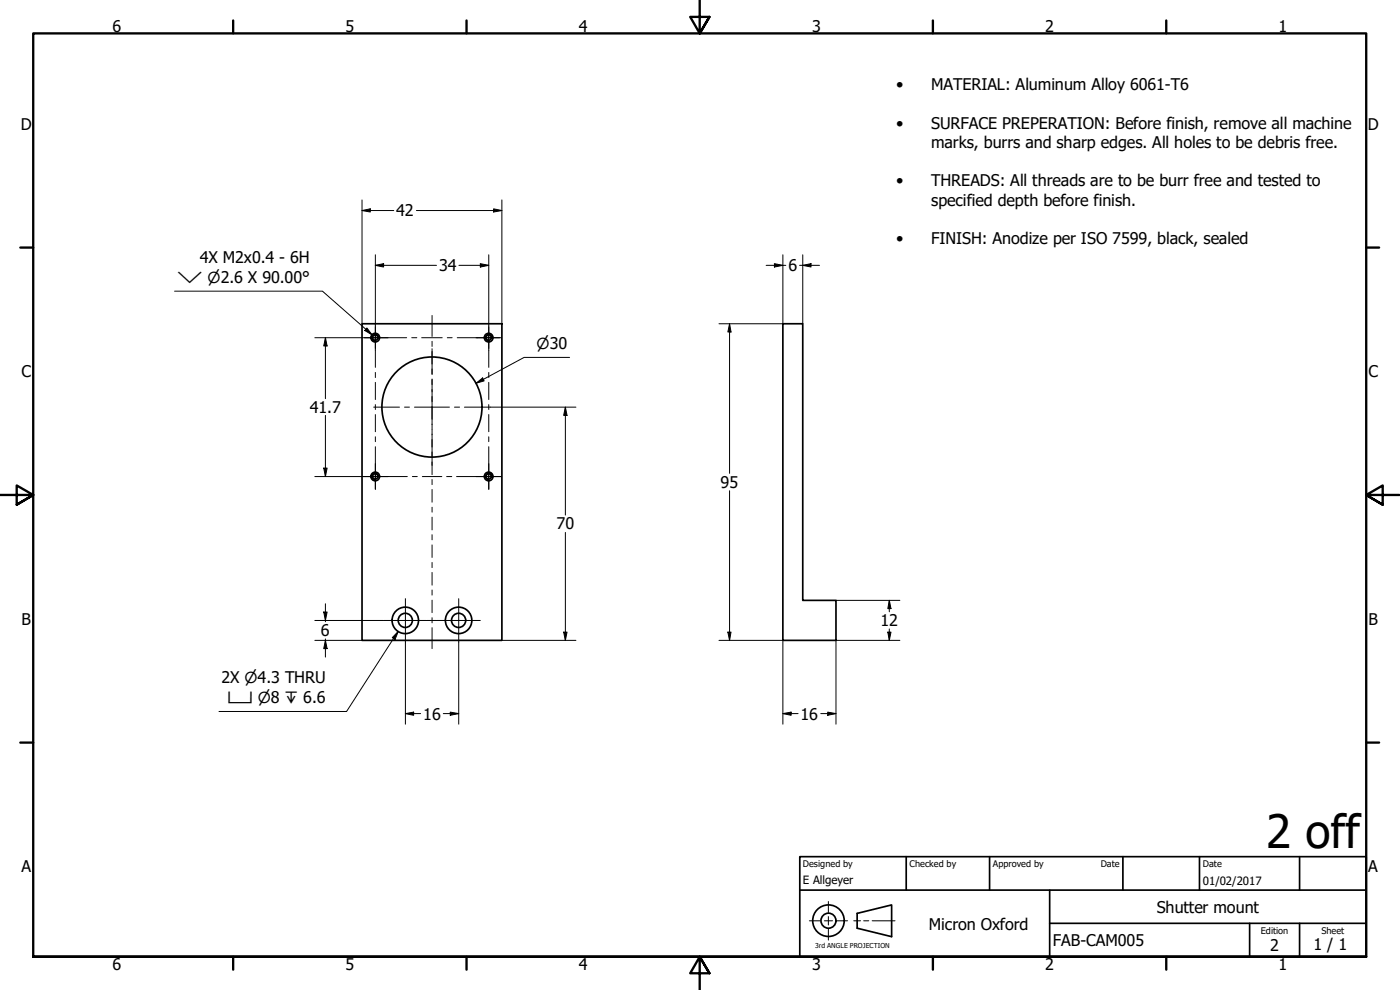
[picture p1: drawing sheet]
<svg xmlns="http://www.w3.org/2000/svg" width="420mm" height="297mm" viewBox="0 0 420 297" stroke-linecap="round" stroke-linejoin="round" font-family="sans-serif">
<!-- layer: Visible (ISO) -->
<g fill="none" stroke="#000" stroke-width=".51">
<path d="M108.6 97.1h42v95h-42zM234.9 97.1h6v83h10v12h-16z"/>
<circle cx="112.6" cy="101.3" r=".79"/>
<circle cx="112.6" cy="101.3" r="1.3"/>
<circle cx="146.7" cy="101.3" r=".79"/>
<circle cx="146.7" cy="101.3" r="1.3"/>
<circle cx="129.6" cy="122.1" r="15"/>
<circle cx="112.6" cy="143" r=".79"/>
<circle cx="112.6" cy="143" r="1.3"/>
<circle cx="146.7" cy="143" r=".79"/>
<circle cx="146.7" cy="143" r="1.3"/>
<circle cx="121.6" cy="186.1" r="2.13"/>
<circle cx="121.6" cy="186.1" r="4"/>
<circle cx="137.6" cy="186.1" r="2.13"/>
<circle cx="137.6" cy="186.1" r="4"/>
</g>
<!-- layer: Visible Narrow (ISO) -->
<path d="M113.6 101.5a.98 .98 0 0 0-.8-1.2 .98 .98 0 0 0-1.2 .8 .98 .98 0 0 0 .8 1.2M147.6 101.5a.98 .98 0 0 0-.8-1.2 .98 .98 0 0 0-1.1 .8 .98 .98 0 0 0 .8 1.2M113.6 143.1a.98 .98 0 0 0-.8-1.1 .98 .98 0 0 0-1.2 .8 .98 .98 0 0 0 .8 1.1M147.6 143.1a.98 .98 0 0 0-.8-1.1 .98 .98 0 0 0-1.1 .8 .98 .98 0 0 0 .8 1.1" fill="none" stroke="#000" stroke-width=".38"/>
<!-- layer: Border (ISO) -->
<g fill="none" stroke="#000" stroke-width=".7">
<path d="M70 6.1v3.9M140 6.1v3.9M210 0v10l-2.9-4.9h5.8l-2.9 4.9 2.9-4.9M280 6.1v3.9M350 6.1v3.9M6.1 74.3h3.9M410 74.3h3.9M0 148.5h10l-5-2.8v5.7l5-2.9-5 2.9M420 148.5h-10l5-2.8v5.7l-5-2.9 5 2.9M6.1 222.8h3.9M410 222.8h3.9M10 287.1v-277.1h400v277.1h-400h400"/>
<path d="M70 287.1v3.8M140 287.1v3.8M212.9 292l-2.9-4.9 2.9 4.9h-5.8l2.9-4.9v9.9M280 287.1v3.8M350 287.1v3.8"/>
</g>
<!-- layer: Sketch Geometry (ANSI) -->
<path d="M242.9 276.3h3.2M247.4 276.3h2.5M248.6 270.5v3.3M248.6 275v2.5M248.6 278.8v3.3M251.1 276.3h3.3M256.2 276.3h2.1M259.2 276.3h1.5M261.7 276.3h6.9" fill="none" stroke="#000" stroke-width=".3"/>
<g fill="none" stroke="#000" stroke-width=".51">
<path d="M257.2 274.1l10.4-2.6v9.5l-10.4-2.5z"/>
<circle cx="248.6" cy="276.2" r="4.7"/>
<circle cx="248.6" cy="276.2" r="2.25"/>
</g>
<!-- layer: Title (ISO) -->
<path d="M240 257h170v30.1h-170zM272 257v10.1M297 257v10.1M337 257v10.1M360 257v10.1M390 257v10.1M240 267.1h170M315 277h95M315 267.1v20M375 277v10.1M390 277v10.1" fill="none" stroke="#000" stroke-width=".51"/>
<!-- layer: Symbol (ISO) -->
<path d="M52.4 87.4h44.4l14.8 13M110.1 98.4l1.5 2-2.1-1.2zM119.5 189.5l-.9 2.4-.9-.6zM119.5 189.5l-15.5 24h-38.3" fill="none" stroke="#000" stroke-width=".3"/>
<g fill="#000">
<path d="M110.1 98.4l1.5 2-2.1-1.2z" fill-rule="evenodd"/>
<path d="M119.5 189.5l-.9 2.4-.9-.6z" fill-rule="evenodd"/>
</g>
<!-- layer: Center Mark (ISO) -->
<g fill="none" stroke="#000" stroke-width=".3">
<path d="M112.6 98v6.6M146.7 98v6.6M108.8 101.3h7.7M129.7 104.6v7.8M129.7 113.9v1.5M129.7 116.9v10.5M142.9 101.3h7.6M112.1 122.2h7.8M112.6 139.2v7.6M121.4 122.2h1.5M124.4 122.2h10.5M129.7 128.9v1.5"/>
<path d="M129.7 131.9v7.7M136.4 122.2h1.5M139.4 122.2h7.7M146.7 139.2v7.6M108.8 143h7.7M142.9 143h7.6M121.7 179.6v13M137.7 179.6v13M115.1 186.2h13M131.1 186.2h13"/>
</g>
<!-- layer: Centerline (ISO) -->
<g fill="none" stroke="#000" stroke-width=".3">
<path d="M112.6 97.5v12.7M129.7 94.7v6.3M146.7 97.5v12.7M109.3 101.3h12.7M112.6 111.7v1.6M112.6 114.7v5.2M123.6 101.3h1.5M126.6 101.3h6.1M129.7 102.4v1.5M129.7 105.5v3.7M129.7 110.7v1.5M129.7 113.7v3.8"/>
<path d="M129.7 119v1.5M134.2 101.3h1.5M137.2 101.3h12.8M146.7 111.7v1.6M146.7 114.7v5.2M112.6 121.4v1.5M112.6 124.4v5.1M112.6 131v1.5M112.6 134v12.8M129.7 122v3.8M129.7 127.3v1.5M129.7 130.3v3.8"/>
<path d="M129.7 135.6v1.5M129.7 138.6v3.8M146.7 121.4v1.5M146.7 124.4v5.1M146.7 131v1.5M146.7 134v12.8M108.8 143h13.4M123.8 143h1.4M126.7 143h5.9M129.7 143.9v1.5M129.7 146.9v3.8M129.7 152.2v1.5"/>
<path d="M129.7 155.2v3.8M134 143h1.6M137 143h13.5M129.7 160.5v1.5M129.7 163.5v3.7M129.7 168.8v1.5M129.7 171.8v3.8M129.7 177v1.5M129.7 180.1v3.7M129.7 185.3v1.6M129.7 188.3v6.3"/>
</g>
<!-- layer: Dimension (ISO) -->
<g fill="none" stroke="#000" stroke-width=".3">
<path d="M108.6 60v37.1M150.6 60v37.1M108.6 63.2l2.5-.5v.9zM108.6 63.2h9.6M112.6 79.6l2.5-.5v1zM112.6 79.6h18.4M112.6 76.4v21.1M125 63.2h25.6M137.7 79.6h9M144.1 79.1l2.6 .5-2.6 .5zM146.7 76.4v21.1M148.1 62.7l2.5 .5-2.5 .4z"/>
<path d="M229.9 79.6h5.9M232.4 79.1l2.5 .5-2.5 .5zM234.9 76.4v20.7h-19.1M240 79.6h5.9M240.9 79.6l2.5-.5v1zM240.9 76.4v20.7M218.9 97.1l.5 2.5h-1zM218.9 97.1v44.9M94.5 101.3h14.3M97.7 101.3l.5 2.5h-1zM97.7 101.3v18.3M142.9 115l1.9-1.6 .5 .9z"/>
<path d="M170.9 107.2h-13.6l-14.4 7.8M97.7 124.6v18.4M147.1 122.2h25.7M169.7 122.2l.5 2.4h-1zM169.7 122.2v32.3M94.5 143h14.3M97.2 140.4h1l-.5 2.6zM169.7 159.8v32.3M218.9 147.2v44.9M94.5 192.1h14.1M94.5 186.2h20.6M97.2 183.6h1l-.5 2.6z"/>
<path d="M97.7 192.1l.5 2.5h-1zM97.7 181.2v5.3M97.7 191.7v5.5M121.7 192.6v24.7M128.1 186.2h1.4M129.7 186.2h1.4M137.7 192.6v24.7M150.6 192.1h22.2M169.2 189.7h1l-.5 2.4zM215.8 192.1h19.1v25.2M218.4 189.7h1l-.5 2.4zM250.9 180.1h19.2"/>
<path d="M266.4 189.7h1l-.5 2.4zM266.9 180.1l.5 2.5h-1zM266.9 180.1v3.5M266.9 188.7v3.4M270.1 192.1h-19.2v25.2M121.7 214.1l2.4-.4v.9zM121.7 214.1h4.5M133 214.1h4.7M135.1 213.7l2.6 .4-2.6 .5zM234.9 214.1l2.5-.4v.9zM234.9 214.1h4.6M246.3 214.1h4.6"/>
<path d="M248.4 213.7l2.5 .4-2.5 .5z"/>
</g>
<g fill="#000">
<path d="M108.6 63.2l2.5-.5v.9z" fill-rule="evenodd"/>
<path d="M112.6 79.6l2.5-.5v1z" fill-rule="evenodd"/>
<path d="M148.1 62.7l2.5 .5-2.5 .4z" fill-rule="evenodd"/>
<path d="M240.9 79.6l2.5-.5v1z" fill-rule="evenodd"/>
<path d="M144.1 79.1l2.6 .5-2.6 .5z" fill-rule="evenodd"/>
<path d="M218.9 97.1l.5 2.5h-1z" fill-rule="evenodd"/>
<path d="M232.4 79.1l2.5 .5-2.5 .5z" fill-rule="evenodd"/>
<path d="M97.7 101.3l.5 2.5h-1z" fill-rule="evenodd"/>
<path d="M142.9 115l1.9-1.6 .5 .9z" fill-rule="evenodd"/>
<path d="M169.7 122.2l.5 2.4h-1z" fill-rule="evenodd"/>
<path d="M97.2 140.4h1l-.5 2.6z" fill-rule="evenodd"/>
<path d="M97.2 183.6h1l-.5 2.6z" fill-rule="evenodd"/>
<path d="M97.7 192.1l.5 2.5h-1z" fill-rule="evenodd"/>
<path d="M169.2 189.7h1l-.5 2.4z" fill-rule="evenodd"/>
<path d="M218.4 189.7h1l-.5 2.4z" fill-rule="evenodd"/>
<path d="M266.4 189.7h1l-.5 2.4z" fill-rule="evenodd"/>
<path d="M266.9 180.1l.5 2.5h-1z" fill-rule="evenodd"/>
<path d="M121.7 214.1l2.4-.4v.9z" fill-rule="evenodd"/>
<path d="M135.1 213.7l2.6 .4-2.6 .5z" fill-rule="evenodd"/>
<path d="M234.9 214.1l2.5-.4v.9z" fill-rule="evenodd"/>
<path d="M248.4 213.7l2.5 .4-2.5 .5z" fill-rule="evenodd"/>
</g>
<text font-size="13.8" x="380" y="254.6">2 off</text>
<g font-size="4.8">
<text x="33.7" y="9.6">6</text>
<text x="103.7" y="9.6">5</text>
<text x="173.7" y="9.6">4</text>
<text x="243.7" y="9.6">3</text>
<text x="313.7" y="9.6">2</text>
<text x="383.7" y="9.6">1</text>
<text x="268.9" y="27.1">•</text>
<text x="279.5" y="27.1">MATERIAL: Aluminum Alloy 6061-T6</text>
<text x="6.2" y="38.9">D</text>
<text x="268.9" y="38.7">•</text>
<text x="279.5" y="38.7">SURFACE PREPERATION: Before finish, remove all machine</text>
<text x="410.5" y="38.9">D</text>
<text x="279.5" y="44.4">marks, burrs and sharp edges. All holes to be debris free.</text>
<text x="268.9" y="55.9">•</text>
<text x="279.5" y="55.9">THREADS: All threads are to be burr free and tested to</text>
<text x="118.9" y="64.9">42</text>
<text x="279.5" y="61.7">specified depth before finish.</text>
<text x="268.9" y="73.2">•</text>
<text x="279.5" y="73.2">FINISH: Anodize per ISO 7599, black, sealed</text>
<text x="59.9" y="78.9">4X M2x0.4 - 6H</text>
<text x="131.8" y="81.3">34</text>
<text x="236.6" y="81.3">6</text>
<text x="6.4" y="113.1">C</text>
<text x="410.7" y="113.1">C</text>
<text x="93" y="123.9">41.7</text>
<text x="216.3" y="146.4">95</text>
<text x="167" y="158.9">70</text>
<text x="6.4" y="187.4">B</text>
<text x="96.3" y="190.9">6</text>
<text x="264.3" y="187.9">12</text>
<text x="410.7" y="187.4">B</text>
<text x="66.5" y="204.9">2X ⌀4.3 THRU</text>
<text x="127" y="215.9">16</text>
<text x="240.3" y="215.9">16</text>
<text x="6.4" y="261.7">A</text>
<text x="410.7" y="261.7">A</text>
<text x="347.2" y="273.9">Shutter mount</text>
<text x="278.8" y="279">Micron Oxford</text>
<text x="316" y="283.8">FAB-CAM005</text>
<text x="381.2" y="285.4">2</text>
<text x="394.2" y="285">1 / 1</text>
<text x="33.7" y="290.9">6</text>
<text x="103.7" y="290.9">5</text>
<text x="173.7" y="290.9">4</text>
<text x="243.7" y="290.9">3</text>
<text x="313.7" y="290.9">2</text>
<text x="383.7" y="290.9">1</text>
</g>
<g font-size="4.6">
<text x="53.1" y="84.9">⌵ ⌀2.6 X 90.00°</text>
<text x="161" y="104.8">⌀30</text>
<text x="68.3" y="211.1">⌴ ⌀8 ↧ 6.6</text>
</g>
<g font-size="3.4">
<text x="241" y="265.4">E Allgeyer</text>
<text x="361" y="265.5">01/02/2017</text>
</g>
<g font-size="2.7">
<text x="241" y="260.1">Designed by</text>
<text x="273" y="260.1">Checked by</text>
<text x="298" y="260.1">Approved by</text>
<text x="330.3" y="260">Date</text>
<text x="361" y="260">Date</text>
<text x="378.4" y="280.1">Edition</text>
<text x="396.6" y="280.1">Sheet</text>
</g>
<text font-size="2" x="244.6" y="284.5">3rd ANGLE PROJECTION</text>
</svg>
